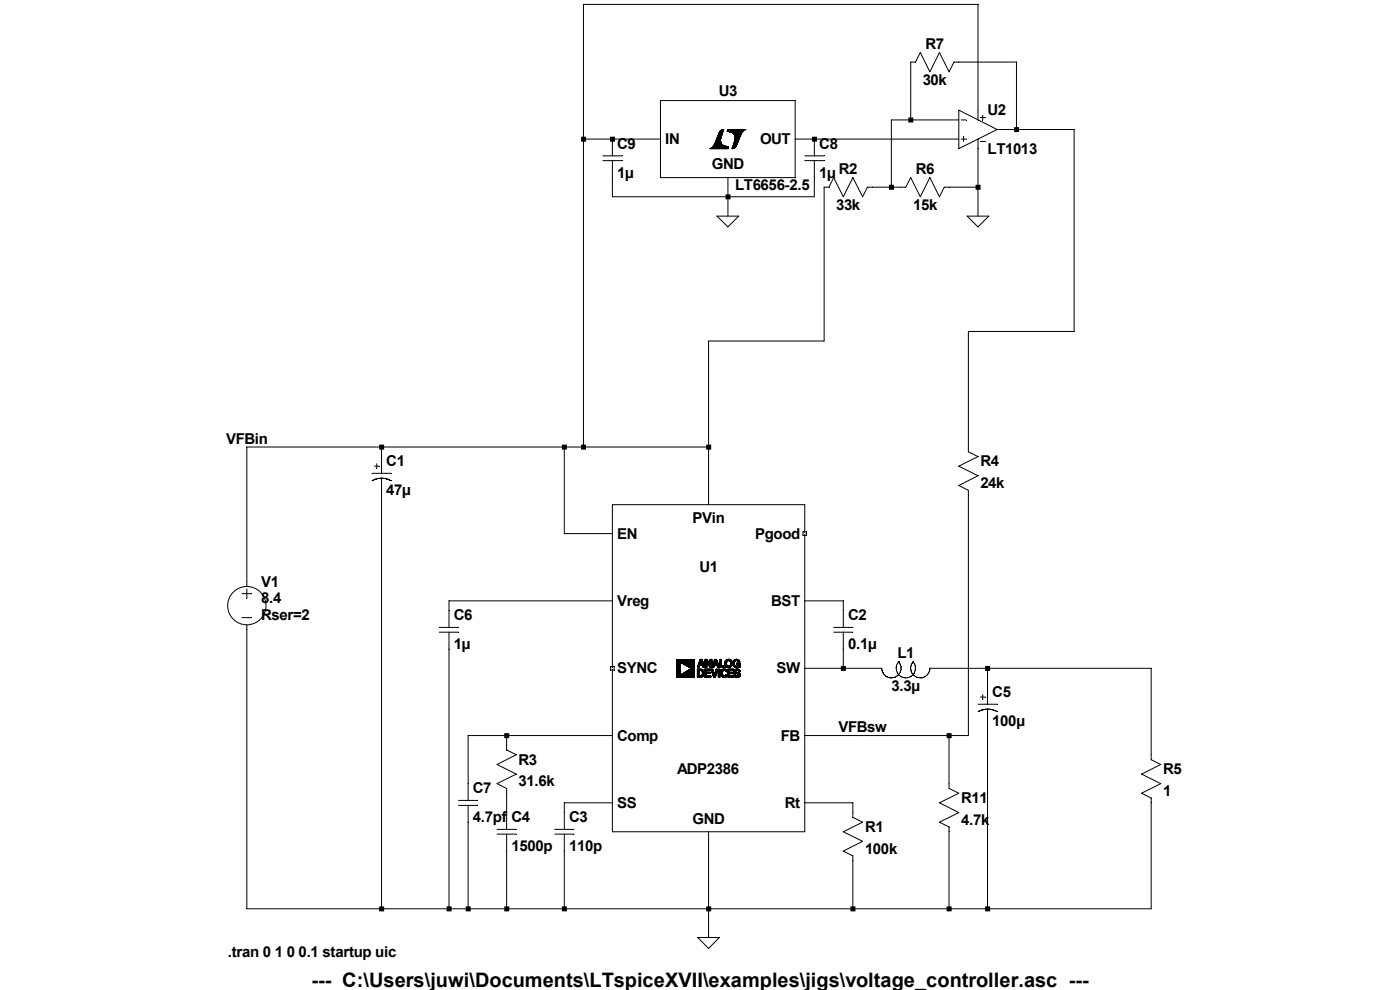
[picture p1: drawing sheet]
Version 4
SHEET 1 2232 680
WIRE 704 -960 48 -960
WIRE 768 -864 672 -864
WIRE 704 -784 704 -960
WIRE 592 -768 592 -864
WIRE 592 -768 560 -768
WIRE 672 -768 592 -768
WIRE 768 -752 768 -864
WIRE 768 -752 736 -752
WIRE 864 -752 768 -752
WIRE 48 -736 48 -960
WIRE 96 -736 48 -736
WIRE 176 -736 96 -736
WIRE 432 -736 400 -736
WIRE 672 -736 432 -736
WIRE 560 -656 560 -768
WIRE 560 -656 528 -656
WIRE 576 -656 560 -656
WIRE 704 -656 704 -720
WIRE 704 -656 656 -656
WIRE 96 -640 96 -672
WIRE 288 -640 288 -672
WIRE 288 -640 96 -640
WIRE 432 -640 432 -672
WIRE 432 -640 288 -640
WIRE 288 -608 288 -640
WIRE 704 -608 704 -656
WIRE 864 -416 864 -752
WIRE 864 -416 688 -416
WIRE 448 -400 448 -656
WIRE 448 -400 256 -400
WIRE -288 -224 -512 -224
WIRE 16 -224 -288 -224
WIRE 48 -224 48 -736
WIRE 48 -224 16 -224
WIRE 256 -224 256 -400
WIRE 256 -224 48 -224
WIRE 688 -224 688 -416
WIRE -288 -208 -288 -224
WIRE 256 -128 256 -224
WIRE 16 -80 16 -224
WIRE 96 -80 16 -80
WIRE -512 0 -512 -224
WIRE 96 32 -176 32
WIRE 480 32 416 32
WIRE -176 48 -176 32
WIRE 480 48 480 32
WIRE 480 144 480 112
WIRE 480 144 416 144
WIRE 544 144 480 144
WIRE 720 144 624 144
WIRE 992 144 720 144
WIRE 720 176 720 144
WIRE -80 256 -144 256
WIRE 96 256 -80 256
WIRE 512 256 416 256
WIRE 656 256 512 256
WIRE 688 256 688 -144
WIRE 688 256 656 256
WIRE -80 272 -80 256
WIRE 992 288 992 144
WIRE -144 336 -144 256
WIRE 656 336 656 256
WIRE 96 368 16 368
WIRE 496 368 416 368
WIRE -80 384 -80 352
WIRE 16 384 16 368
WIRE 496 384 496 368
WIRE -512 544 -512 80
WIRE -288 544 -288 -144
WIRE -288 544 -512 544
WIRE -176 544 -176 112
WIRE -176 544 -288 544
WIRE -144 544 -144 400
WIRE -144 544 -176 544
WIRE -80 544 -80 448
WIRE -80 544 -144 544
WIRE 16 544 16 448
WIRE 16 544 -80 544
WIRE 256 544 256 416
WIRE 256 544 16 544
WIRE 496 544 496 464
WIRE 496 544 256 544
WIRE 656 544 656 416
WIRE 656 544 496 544
WIRE 720 544 720 240
WIRE 720 544 656 544
WIRE 992 544 992 368
WIRE 992 544 720 544
WIRE 256 592 256 544
FLAG 256 592 0
FLAG -512 -224 VFBin
FLAG 512 256 VFBsw
FLAG 288 -608 0
FLAG 704 -608 0
SYMBOL PowerProducts\\ADP2386 256 144 R0
SYMATTR InstName U1
SYMBOL res 480 368 R0
SYMATTR InstName R1
SYMATTR Value 100k
SYMATTR SpiceLine tol=1 pwr=0.1
SYMBOL polcap -304 -208 R0
WINDOW 3 24 56 Left 2
SYMATTR Value 47µ
SYMATTR InstName C1
SYMATTR Description Capacitor
SYMATTR Type cap
SYMATTR SpiceLine V=10 Irms=3.53553 Rser=0.018 Lser=0
SYMBOL cap 464 48 R0
SYMATTR InstName C2
SYMATTR Value 0.1µ
SYMATTR SpiceLine V=50 Irms=1.78 Rser=0.0675534 Lser=0 mfg="KEMET" pn="C1210F104K5RAC" type="X7R"
SYMBOL cap 0 384 R0
SYMATTR InstName C3
SYMATTR Value 110p
SYMATTR SpiceLine V=25 Irms=15.6m Rser=19.9098 Lser=0
SYMBOL cap -96 384 R0
SYMATTR InstName C4
SYMATTR Value 1500p
SYMATTR SpiceLine V=40 Irms=5.25 Rser=0.0257681 Lser=0
SYMBOL polcap 704 176 R0
WINDOW 3 24 56 Left 2
SYMATTR Value 100µ
SYMATTR InstName C5
SYMATTR Description Capacitor
SYMATTR Type cap
SYMATTR SpiceLine V=25 Irms=0 Rser=0.2 Lser=0
SYMBOL res -96 256 R0
SYMATTR InstName R3
SYMATTR Value 31.6k
SYMATTR SpiceLine tol=1 pwr=0.1
SYMBOL cap -192 48 R0
SYMATTR InstName C6
SYMATTR Value 1µ
SYMATTR SpiceLine V=16 Irms=0 Rser=0.007 Lser=0 mfg="TDK" pn="C3216X7RIC105K" type="X7R"
SYMBOL ind 640 128 R90
WINDOW 0 5 56 VBottom 2
WINDOW 3 32 56 VTop 2
SYMATTR InstName L1
SYMATTR Value 3.3µ
SYMATTR SpiceLine Ipk=18.6 Rser=0.0108 Rpar=0 Cpar=0 mfg="Vishay" pn="IHLP4040DZ01-3R3"
SYMBOL res 976 272 R0
SYMATTR InstName R5
SYMATTR Value 2
SYMATTR SpiceLine tol=1 pwr=25
SYMBOL voltage -512 -16 R0
WINDOW 3 24 44 Left 2
WINDOW 123 0 0 Left 0
WINDOW 39 24 72 Left 2
SYMATTR Value 8.4
SYMATTR SpiceLine Rser=0.5
SYMATTR InstName V1
SYMBOL cap -160 336 R0
SYMATTR InstName C7
SYMATTR Value 4.7pf
SYMBOL Opamps\\LT1013 704 -816 R0
SYMATTR InstName U2
SYMBOL res 672 -240 R0
SYMATTR InstName R4
SYMATTR Value 24k
SYMBOL res 640 320 R0
SYMATTR InstName R11
SYMATTR Value 4.7k
SYMBOL References\\LT6656-2.5 288 -736 R0
SYMATTR InstName U3
SYMBOL res 544 -672 R90
WINDOW 0 0 56 VBottom 2
WINDOW 3 32 56 VTop 2
SYMATTR InstName R2
SYMATTR Value 33k
SYMBOL res 560 -640 R270
WINDOW 0 32 56 VTop 2
WINDOW 3 0 56 VBottom 2
SYMATTR InstName R6
SYMATTR Value 15k
SYMBOL cap 416 -736 R0
SYMATTR InstName C8
SYMATTR Value 1µ
SYMBOL cap 80 -736 R0
SYMATTR InstName C9
SYMATTR Value 1µ
SYMBOL res 688 -880 R90
WINDOW 0 0 56 VBottom 2
WINDOW 3 32 56 VTop 2
SYMATTR InstName R7
SYMATTR Value 30k
TEXT -544 616 Left 2 !.tran 0 1 0 0.1 startup uic
